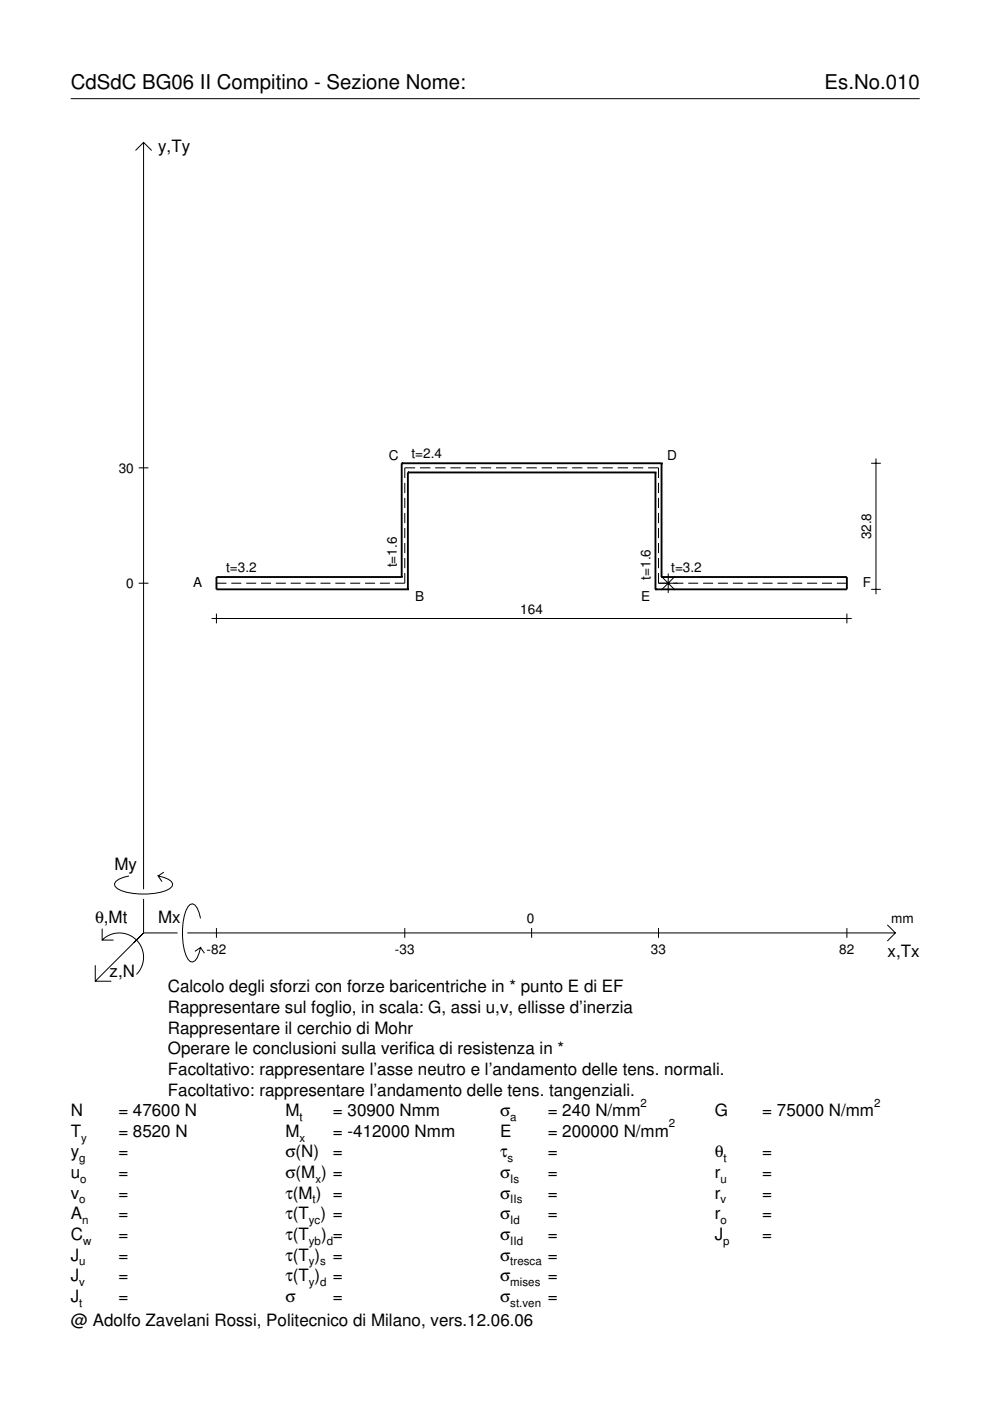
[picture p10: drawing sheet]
<svg xmlns="http://www.w3.org/2000/svg" width="210mm" height="297mm" viewBox="0 0 210 297" stroke-linecap="round" stroke-linejoin="round" font-family="sans-serif">
<g fill="none" stroke="#000" stroke-width=".21">
<path d="M15 20.9h180M28.7 31.9l1.7-1.7 1.8 1.7M30.4 30.2v158.3M29.4 99.2h2.1M88 99.2h-2.2v2.2M89 99.2h2.2M92.3 99.2h2.2M95.5 99.2h2.2M98.7 99.2h2.2M101.9 99.2h2.2M105.2 99.2h2.2M108.4 99.2h2.2"/>
<path d="M111.6 99.2h2.2M114.8 99.2h2.2M118.1 99.2h2.2M121.3 99.2h2.2M124.5 99.2h2.2M127.7 99.2h2.2M131 99.2h2.2M134.2 99.2h2.2M137.4 99.2h2.2v2.2M184.7 98.2h2.1M185.7 97.2v28.8M85.8 102.4v2.1"/>
<path d="M85.8 105.6v2.1M85.8 108.8v2.1M85.8 111.9v2.2M85.8 115.1v2.2M85.8 118.3v2.2M139.6 102.4v2.1M139.6 105.6v2.1M139.6 108.8v2.1M139.6 111.9v2.2M139.6 115.1v2.2M139.6 118.3v2.2M29.4 123.7h2.1"/>
<path d="M44.9 131.1h135.7M45.9 123.7h2.1M45.9 130.1v2.1M49 123.7h2.2M52.2 123.7h2.1M55.3 123.7h2.2M58.5 123.7h2.1M61.6 123.7h2.2M64.8 123.7h2.1M67.9 123.7h2.2M71.1 123.7h2.1M74.2 123.7h2.2"/>
<path d="M77.4 123.7h2.1M80.5 123.7h2.2M85.8 121.5v2.2h-2.1M139.6 121.5v2.2h5.3M140.2 122.2l2.9 2.9M141.7 121.6v4.1M143.1 122.2l-2.9 2.9M145.9 123.7h2.1M149.1 123.7h2.1M152.2 123.7h2.1M155.4 123.7h2.1M158.5 123.7h2.1"/>
<path d="M161.7 123.7h2.1M164.8 123.7h2.1M168 123.7h2.1M171.1 123.7h2.1M174.3 123.7h2.1M177.4 123.7h2.2M179.6 130.1v2.1M184.7 125h2.1M21.7 199.3a5.1 5.1 0 0 1 7.2 0 5.1 5.1 0 0 1 0 7.3M21.7 196.9v2.4h2.4M27.3 185.7a3.6 3.6 0 0 0-3 1.7l.1 .5a5.6 5.6 0 0 0 3.8 1.5 13.4 13.4 0 0 0 7.8-1l.5-.5 .1-.5a3.6 3.6 0 0 0-3.1-1.7l.8 1.2M30.4 190.6v7.2"/>
<path d="M30.4 197.8l-10.2 10.2M30.4 197.8h7.2M34.7 184.9l-1.2 .8M39.7 197.8h150.1M42.5 194.7a3.6 3.6 0 0 0-1.7-3.1l-.5 .2a5.7 5.7 0 0 0-1.5 3.7 13.3 13.3 0 0 0 1 7.9l.5 .5 .5 .1a3.6 3.6 0 0 0 1.7-3.1l-1.2 .8M45.9 196.8v2M85.8 196.8v2M112.7 196.8v2M139.6 196.8v2M179.6 196.8v2M188.1 196.1l1.7 1.7-1.7 1.7M20.2 204.7v3.3h3.4"/>
<path d="M42.5 200.9l.8 1.2"/>
</g>
<g fill="none" stroke="#000" stroke-width=".4">
<path d="M85.2 98.2h.1M85.2 98.2v24.1M85.2 98.2h55.1M140.3 98.2h.1M140.3 98.2v24.1M86.5 100.2h.1M86.5 100.2v24.8M86.5 100.2h52.5M139 100.2h.1M139 100.2v24.8M85.2 122.3h.1M85.2 122.3h-39.3v2.7h40.6"/>
<path d="M86.5 125h.1M139 125h.1M140.3 122.3h.1M140.3 122.3h39.3v2.7h-40.6"/>
</g>
<g font-size="4.3">
<text x="15" y="18.9">CdSdC BG06 II Compitino - Sezione Nome:</text>
<text x="174.8" y="18.9">Es.No.010</text>
</g>
<g font-size="3.6">
<text x="33.5" y="32.3">y,Ty</text>
<text x="24.3" y="184.4">My</text>
<text x="20.1" y="195.7">θ,Mt</text>
<text x="33.5" y="195.7">Mx</text>
<text x="188.2" y="203">x,Tx</text>
<text x="23.2" y="207.1">z,N</text>
<text x="35.6" y="210.4">Calcolo degli sforzi con forze baricentriche in * punto E di EF</text>
<text x="35.6" y="214.8">Rappresentare sul foglio, in scala: G, assi u,v, ellisse d’inerzia</text>
<text x="35.6" y="219.2">Rappresentare il cerchio di Mohr</text>
<text x="35.6" y="223.5">Operare le conclusioni sulla verifica di resistenza in *</text>
<text x="35.6" y="227.9">Facoltativo: rappresentare l’asse neutro e l’andamento delle tens. normali.</text>
<text x="35.6" y="232.3">Facoltativo: rappresentare l’andamento delle tens. tangenziali.</text>
<text x="15" y="236.7">N</text>
<text x="25.1" y="236.7">= 47600 N</text>
<text x="60.5" y="236.7">M</text>
<text x="70.6" y="236.7">= 30900 Nmm</text>
<text x="106" y="236.7">σ</text>
<text x="116.1" y="236.7">= 240 N/mm</text>
<text x="151.5" y="236.7">G</text>
<text x="161.6" y="236.7">= 75000 N/mm</text>
<text x="15" y="245.4">y</text>
<text x="15" y="241">T</text>
<text x="25.1" y="241">= 8520 N</text>
<text x="25.1" y="245.4">=</text>
<text x="60.5" y="241">M</text>
<text x="60.5" y="245.4">σ(N)</text>
<text x="70.6" y="241">= -412000 Nmm</text>
<text x="70.6" y="245.4">=</text>
<text x="106" y="241">E</text>
<text x="106" y="245.4">τ</text>
<text x="116.1" y="241">= 200000 N/mm</text>
<text x="116.1" y="245.4">=</text>
<text x="151.5" y="245.4">θ</text>
<text x="161.6" y="245.4">=</text>
<text x="15" y="249.8">u</text>
<text x="25.1" y="249.8">=</text>
<text x="60.5" y="249.8">σ(M ) =</text>
<text x="106" y="249.8">σ</text>
<text x="116.1" y="249.8">=</text>
<text x="151.5" y="249.8">r</text>
<text x="161.6" y="249.8">=</text>
<text x="15" y="254.2">v</text>
<text x="25.1" y="254.2">=</text>
<text x="60.5" y="254.2">τ(M ) =</text>
<text x="106" y="254.2">σ</text>
<text x="116.1" y="254.2">=</text>
<text x="151.5" y="254.2">r</text>
<text x="161.6" y="254.2">=</text>
<text x="15" y="258.5">A</text>
<text x="15" y="262.9">C</text>
<text x="25.1" y="262.9">=</text>
<text x="25.1" y="258.5">=</text>
<text x="60.5" y="258.5">τ(T ) =</text>
<text x="60.5" y="262.9">τ(T</text>
<text x="68.1" y="262.9">) =</text>
<text x="106" y="258.5">σ</text>
<text x="106" y="262.9">σ</text>
<text x="116.1" y="258.5">=</text>
<text x="116.1" y="262.9">=</text>
<text x="151.5" y="258.5">r</text>
<text x="151.5" y="262.9">J</text>
<text x="161.6" y="258.5">=</text>
<text x="161.6" y="262.9">=</text>
<text x="15" y="267.3">J</text>
<text x="25.1" y="267.3">=</text>
<text x="60.5" y="267.3">τ(T )</text>
<text x="70.6" y="267.3">=</text>
<text x="106" y="267.3">σ</text>
<text x="116.1" y="267.3">=</text>
<text x="15" y="271.7">J</text>
<text x="25.1" y="271.7">=</text>
<text x="60.5" y="271.7">τ(T )</text>
<text x="70.6" y="271.7">=</text>
<text x="106" y="271.7">σ</text>
<text x="116.1" y="271.7">=</text>
<text x="15" y="281.2">@ Adolfo Zavelani Rossi, Politecnico di Milano, vers.12.06.06</text>
<text x="15" y="276">J</text>
<text x="25.1" y="276">=</text>
<text x="60.5" y="276">σ</text>
<text x="70.6" y="276">=</text>
<text x="106" y="276">σ</text>
<text x="116.1" y="276">=</text>
</g>
<g font-size="2.9">
<text x="25.2" y="100.2">30</text>
<text x="82.4" y="97.5">C</text>
<text x="87.2" y="97.2">t=2.4</text>
<text x="141.5" y="97.5">D</text>
<text x="184.7" y="114.4" transform="rotate(-90 184.7 114.4)">32.8</text>
<text x="26.8" y="124.7">0</text>
<text x="41" y="124.6">A</text>
<text x="47.9" y="121.3">t=3.2</text>
<text x="84.1" y="120.3" transform="rotate(-90 84.1 120.3)">t=1.6</text>
<text x="137.9" y="122.9" transform="rotate(-90 137.9 122.9)">t=1.6</text>
<text x="142.3" y="121.3">t=3.2</text>
<text x="183" y="124.6">F</text>
<text x="88" y="127.5">B</text>
<text x="110.3" y="130.1">164</text>
<text x="135.9" y="127.5">E</text>
<text x="111.7" y="195.7">0</text>
<text x="189" y="195.7">mm</text>
<text x="43.8" y="202.2">-82</text>
<text x="83.7" y="202.2">-33</text>
<text x="138" y="202.2">33</text>
<text x="178" y="202.2">82</text>
</g>
<g font-size="2.4">
<text x="63.5" y="237.7">t</text>
<text x="108.2" y="237.7">a</text>
<text x="135.8" y="234.7">2</text>
<text x="141.8" y="239">2</text>
<text x="185.3" y="234.7">2</text>
<text x="17.2" y="242">y</text>
<text x="63.5" y="242">x</text>
<text x="16.8" y="246.4">g</text>
<text x="17" y="250.8">o</text>
<text x="66.9" y="250.8">x</text>
<text x="107.6" y="246.4">s</text>
<text x="108.2" y="250.8">Is</text>
<text x="152.7" y="250.8">u</text>
<text x="153.4" y="246.4">t</text>
<text x="16.8" y="255.2">o</text>
<text x="66.3" y="255.2">t</text>
<text x="108.2" y="255.2">IIs</text>
<text x="152.7" y="255.2">v</text>
<text x="17.4" y="259.5">n</text>
<text x="17.6" y="263.9">w</text>
<text x="65.5" y="259.5">yc</text>
<text x="65.5" y="263.9">yb d</text>
<text x="108.2" y="259.5">Id</text>
<text x="108.2" y="263.9">IId</text>
<text x="152.7" y="259.5">o</text>
<text x="153.3" y="263.9">p</text>
<text x="16.8" y="268.3">u</text>
<text x="65.5" y="268.3">y s</text>
<text x="108.2" y="268.3">tresca</text>
<text x="16.8" y="272.7">v</text>
<text x="65.5" y="272.7">y d</text>
<text x="108.2" y="272.7">mises</text>
<text x="16.8" y="277">t</text>
<text x="108.2" y="277">st.ven</text>
</g>
</svg>
